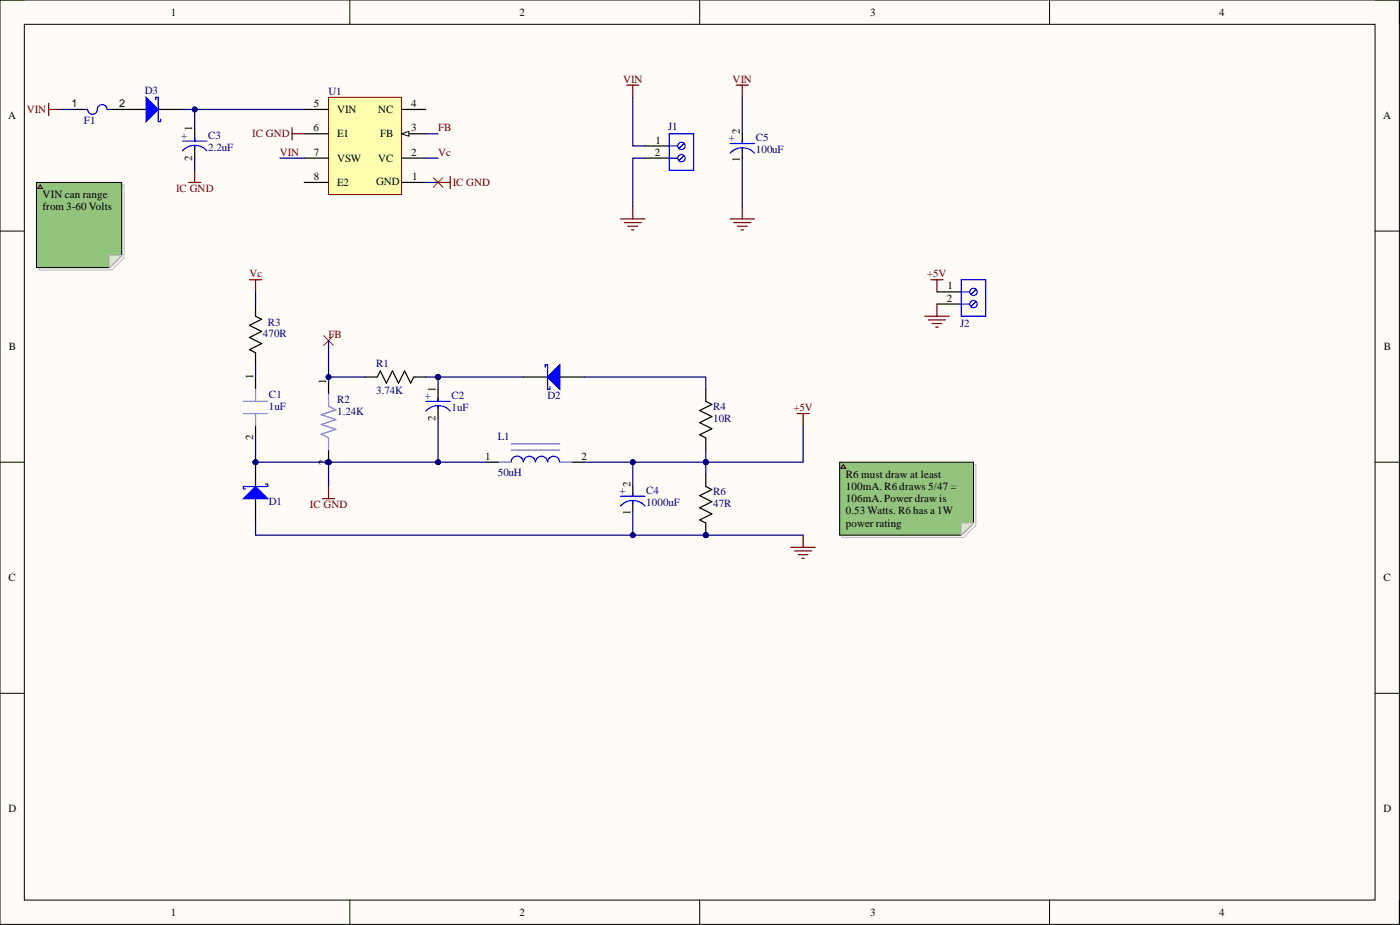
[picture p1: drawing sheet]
# Altium project Buck Converter.PrjPcb
1 sheet, 18 parts. Net scope: global (net labels, ports and power ports of the same name join across sheets).
Board files: Boost Convertor V2 PCB.PcbDoc, Buck Convertor V2 PCB.PcbDoc

## Sheet Buck Converter Schematic.SchDoc
size A4; SheetNumber: 1; SheetTotal: 1

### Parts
C1  value 1uF  [C1210C105K5RACTU]  (hidden comment: CL10B105KA8NNNC)
C2  value 1uF  [Radial, Can]  (hidden comment: 860020672005)
C3  value 2.2uF  [Radial, Can]  (hidden comment: 860020672006)
C4  value 1000uF  [25PX1000MEFCT810X16]  (hidden comment: 16ZLH1000MEFC10X16)
C5  value 100uF  [35ZLH100MEFC6.3X11]  (hidden comment: 35ZLH100MEFC6.3X11)
D1  BAT46W-7-F  [DIOD-SOD-123-2_V]  (value not drawn)
D2  BAT46W-7-F  [DIOD-SOD-123-2_V]  (value not drawn)
D3  BAT46W-7-F  [DIOD-SOD-123-2_V]  (value not drawn)
F1  0ZCF0185FF2C  [2920 (7351 Metric), Concave]  (value not drawn)
J1  691137710002  [691137710002]  (value not drawn)
J2  691137710002  [691137710002]  (value not drawn)
L1  value 50uH  [CTX50-1-52-R]  (hidden comment: CTX50-1-52-R)
R1  Resistance: 3.74K  [0805]  (hidden comment: RMCF0805FT3K74)
R2  value 1.24K  [RC0805FR-071K24L]  (hidden comment: RC0805FR-071K24L)
R3  Resistance: 470R  [0805]  (hidden comment: RMCF0805FT470R)
R4  Resistance: 10R  [0805]  (hidden comment: RMCF0805JT10R0)
R6  Resistance: 47R  [0805]  (hidden comment: LTR10EZPJ470)
U1  LT1172CN8#PBF  [LT1172CN8#PBF-ND]  (value not drawn)

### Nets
+5V: C4.2(A) J2.1 L1.2 R4.1 R6.2
GND: C4.1(C) C5.1(C) D1.1(A) J1.2 J2.2 R6.1
IC GND: C1.2 C2.2(C) C3.2(C) D1.2(K) L1.1 R2.2 U1.6(E1)
Vc: R3.2 U1.2(VC)
VIN: C5.2(A) F1.1 J1.1 U1.7(VSW)
FB: R1.1 R2.1 U1.3(FB)
NetC1_1: C1.1 R3.1
NetC2_1: C2.1(A) D2.2(K) R1.2
NetC3_1: C3.1(A) D3.2(K) U1.5(VIN)
NetD2_1: D2.1(A) R4.2
NetD3_1: D3.1(A) F1.2

Not connected (* = marked no-connect by the designer): U1 1(GND) 4(NC) 8(E2)

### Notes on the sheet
- VIN can range from 3-60 Volts
- R6 must draw at least 100mA. R6 draws 5/47 = 106mA. Power draw is 0.53 Watts. R6 has a 1W power rating
